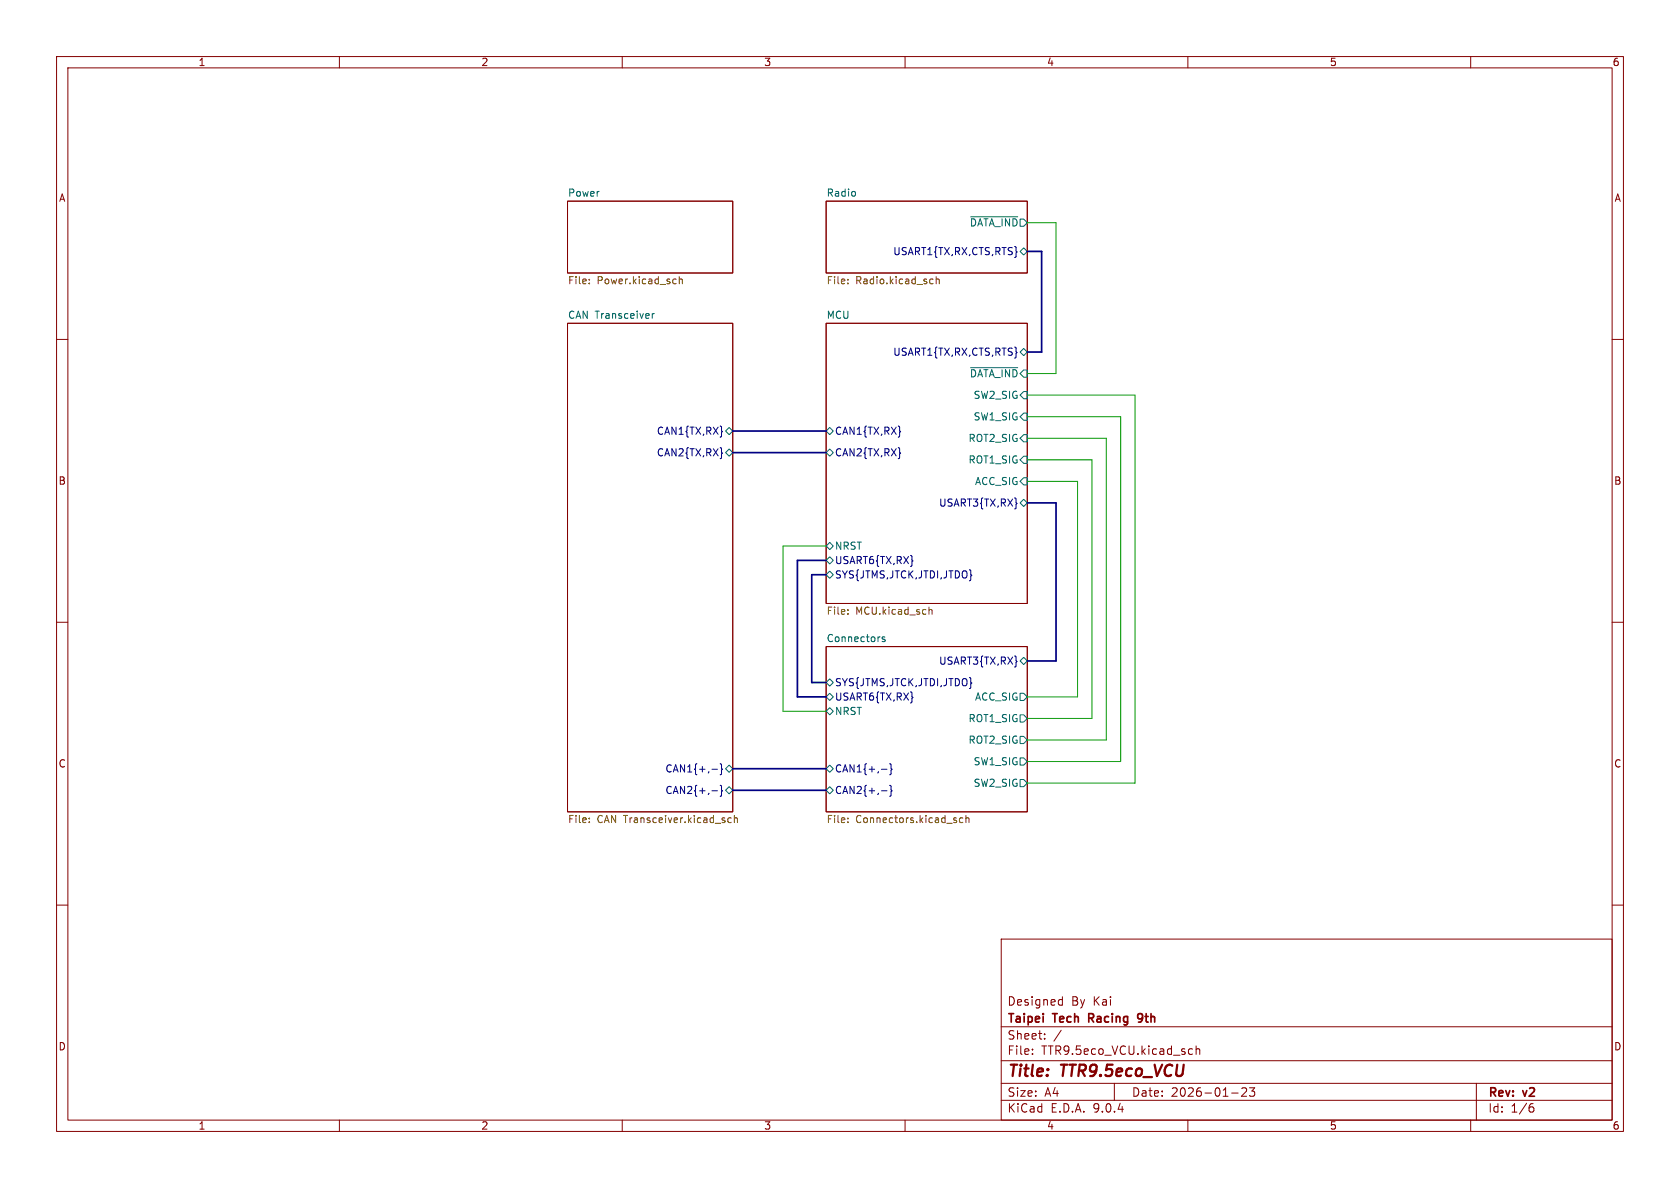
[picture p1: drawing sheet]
(kicad_sch
 (version 20250114)
 (generator "eeschema")
 (generator_version "9.0")
 (paper "A4")
 (title_block
  (title "TTR9.5eco_VCU")
  (date "2026-01-23")
  (rev "v2")
  (company "Taipei Tech Racing 9th")
  (comment 1 "Designed By Kai"))
 (lib_symbols)
 (bus
  (pts (xy 140.97 123.19) (xy 140.97 99.06))
  (stroke (width 0) (type default)))
 (wire
  (pts (xy 190.5 85.09) (xy 190.5 123.19))
  (stroke (width 0) (type default)))
 (wire
  (pts (xy 193.04 127) (xy 181.61 127))
  (stroke (width 0) (type default)))
 (wire
  (pts (xy 146.05 96.52) (xy 138.43 96.52))
  (stroke (width 0) (type default)))
 (wire
  (pts (xy 186.69 66.04) (xy 181.61 66.04))
  (stroke (width 0) (type default)))
 (bus
  (pts (xy 129.54 139.7) (xy 146.05 139.7))
  (stroke (width 0) (type default)))
 (wire
  (pts (xy 181.61 85.09) (xy 190.5 85.09))
  (stroke (width 0) (type default)))
 (wire
  (pts (xy 181.61 39.37) (xy 186.69 39.37))
  (stroke (width 0) (type default)))
 (bus
  (pts (xy 184.15 62.23) (xy 184.15 44.45))
  (stroke (width 0) (type default)))
 (wire
  (pts (xy 181.61 81.28) (xy 193.04 81.28))
  (stroke (width 0) (type default)))
 (wire
  (pts (xy 195.58 130.81) (xy 181.61 130.81))
  (stroke (width 0) (type default)))
 (wire
  (pts (xy 200.66 138.43) (xy 181.61 138.43))
  (stroke (width 0) (type default)))
 (bus
  (pts (xy 143.51 120.65) (xy 143.51 101.6))
  (stroke (width 0) (type default)))
 (bus
  (pts (xy 146.05 123.19) (xy 140.97 123.19))
  (stroke (width 0) (type default)))
 (wire
  (pts (xy 186.69 39.37) (xy 186.69 66.04))
  (stroke (width 0) (type default)))
 (wire
  (pts (xy 181.61 69.85) (xy 200.66 69.85))
  (stroke (width 0) (type default)))
 (wire
  (pts (xy 138.43 125.73) (xy 146.05 125.73))
  (stroke (width 0) (type default)))
 (wire
  (pts (xy 200.66 69.85) (xy 200.66 138.43))
  (stroke (width 0) (type default)))
 (bus
  (pts (xy 129.54 76.2) (xy 146.05 76.2))
  (stroke (width 0) (type default)))
 (bus
  (pts (xy 186.69 88.9) (xy 186.69 116.84))
  (stroke (width 0) (type default)))
 (wire
  (pts (xy 190.5 123.19) (xy 181.61 123.19))
  (stroke (width 0) (type default)))
 (wire
  (pts (xy 138.43 96.52) (xy 138.43 125.73))
  (stroke (width 0) (type default)))
 (wire
  (pts (xy 195.58 77.47) (xy 195.58 130.81))
  (stroke (width 0) (type default)))
 (bus
  (pts (xy 129.54 80.01) (xy 146.05 80.01))
  (stroke (width 0) (type default)))
 (bus
  (pts (xy 146.05 99.06) (xy 140.97 99.06))
  (stroke (width 0) (type default)))
 (wire
  (pts (xy 198.12 134.62) (xy 181.61 134.62))
  (stroke (width 0) (type default)))
 (bus
  (pts (xy 129.54 135.89) (xy 146.05 135.89))
  (stroke (width 0) (type default)))
 (bus
  (pts (xy 181.61 88.9) (xy 186.69 88.9))
  (stroke (width 0) (type default)))
 (bus
  (pts (xy 143.51 101.6) (xy 146.05 101.6))
  (stroke (width 0) (type default)))
 (wire
  (pts (xy 181.61 73.66) (xy 198.12 73.66))
  (stroke (width 0) (type default)))
 (bus
  (pts (xy 181.61 116.84) (xy 186.69 116.84))
  (stroke (width 0) (type default)))
 (bus
  (pts (xy 181.61 62.23) (xy 184.15 62.23))
  (stroke (width 0) (type default)))
 (bus
  (pts (xy 184.15 44.45) (xy 181.61 44.45))
  (stroke (width 0) (type default)))
 (wire
  (pts (xy 193.04 81.28) (xy 193.04 127))
  (stroke (width 0) (type default)))
 (bus
  (pts (xy 143.51 120.65) (xy 146.05 120.65))
  (stroke (width 0) (type default)))
 (wire
  (pts (xy 181.61 77.47) (xy 195.58 77.47))
  (stroke (width 0) (type default)))
 (wire
  (pts (xy 198.12 73.66) (xy 198.12 134.62))
  (stroke (width 0) (type default)))
 (sheet
  (at 100.33 57.15)
  (size 29.21 86.36)
  (exclude_from_sim no)
  (in_bom yes)
  (on_board yes)
  (dnp no)
  (fields_autoplaced yes)
  (stroke (width 0.1524) (type solid))
  (fill (color 0 0 0 0.0000))
  (property "Sheetname" "CAN Transceiver" (at 100.33 56.4384 0) (effects (font (size 1.27 1.27)) (justify left bottom)))
  (property "Sheetfile" "CAN Transceiver.kicad_sch" (at 100.33 144.0946 0) (effects (font (size 1.27 1.27)) (justify left top)))
  (pin "CAN1{+,-}" bidirectional (at 129.54 135.89 0) (effects (font (size 1.27 1.27)) (justify right)))
  (pin "CAN2{+,-}" bidirectional (at 129.54 139.7 0) (effects (font (size 1.27 1.27)) (justify right)))
  (pin "CAN2{TX,RX}" bidirectional (at 129.54 80.01 0) (effects (font (size 1.27 1.27)) (justify right)))
  (pin "CAN1{TX,RX}" bidirectional (at 129.54 76.2 0) (effects (font (size 1.27 1.27)) (justify right))))
 (sheet
  (at 146.05 35.56)
  (size 35.56 12.7)
  (exclude_from_sim no)
  (in_bom yes)
  (on_board yes)
  (dnp no)
  (fields_autoplaced yes)
  (stroke (width 0.1524) (type solid))
  (fill (color 0 0 0 0.0000))
  (property "Sheetname" "Radio" (at 146.05 34.8484 0) (effects (font (size 1.27 1.27)) (justify left bottom)))
  (property "Sheetfile" "Radio.kicad_sch" (at 146.05 48.8446 0) (effects (font (size 1.27 1.27)) (justify left top)))
  (pin "USART1{TX,RX,CTS,RTS}" bidirectional (at 181.61 44.45 0) (effects (font (size 1.27 1.27)) (justify right)))
  (pin "~{DATA_IND}" output (at 181.61 39.37 0) (effects (font (size 1.27 1.27)) (justify right))))
 (sheet
  (at 146.05 114.3)
  (size 35.56 29.21)
  (exclude_from_sim no)
  (in_bom yes)
  (on_board yes)
  (dnp no)
  (fields_autoplaced yes)
  (stroke (width 0.1524) (type solid))
  (fill (color 0 0 0 0.0000))
  (property "Sheetname" "Connectors" (at 146.05 113.5884 0) (effects (font (size 1.27 1.27)) (justify left bottom)))
  (property "Sheetfile" "Connectors.kicad_sch" (at 146.05 144.0946 0) (effects (font (size 1.27 1.27)) (justify left top)))
  (pin "ACC_SIG" output (at 181.61 123.19 0) (effects (font (size 1.27 1.27)) (justify right)))
  (pin "NRST" bidirectional (at 146.05 125.73 180) (effects (font (size 1.27 1.27)) (justify left)))
  (pin "SYS{JTMS,JTCK,JTDI,JTDO}" bidirectional (at 146.05 120.65 180) (effects (font (size 1.27 1.27)) (justify left)))
  (pin "CAN1{+,-}" bidirectional (at 146.05 135.89 180) (effects (font (size 1.27 1.27)) (justify left)))
  (pin "CAN2{+,-}" bidirectional (at 146.05 139.7 180) (effects (font (size 1.27 1.27)) (justify left)))
  (pin "ROT1_SIG" output (at 181.61 127 0) (effects (font (size 1.27 1.27)) (justify right)))
  (pin "ROT2_SIG" output (at 181.61 130.81 0) (effects (font (size 1.27 1.27)) (justify right)))
  (pin "SW1_SIG" output (at 181.61 134.62 0) (effects (font (size 1.27 1.27)) (justify right)))
  (pin "SW2_SIG" output (at 181.61 138.43 0) (effects (font (size 1.27 1.27)) (justify right)))
  (pin "USART3{TX,RX}" bidirectional (at 181.61 116.84 0) (effects (font (size 1.27 1.27)) (justify right)))
  (pin "USART6{TX,RX}" bidirectional (at 146.05 123.19 180) (effects (font (size 1.27 1.27)) (justify left))))
 (sheet
  (at 146.05 57.15)
  (size 35.56 49.53)
  (exclude_from_sim no)
  (in_bom yes)
  (on_board yes)
  (dnp no)
  (fields_autoplaced yes)
  (stroke (width 0.1524) (type solid))
  (fill (color 0 0 0 0.0000))
  (property "Sheetname" "MCU" (at 146.05 56.4384 0) (effects (font (size 1.27 1.27)) (justify left bottom)))
  (property "Sheetfile" "MCU.kicad_sch" (at 146.05 107.2646 0) (effects (font (size 1.27 1.27)) (justify left top)))
  (pin "ACC_SIG" input (at 181.61 85.09 0) (effects (font (size 1.27 1.27)) (justify right)))
  (pin "NRST" tri_state (at 146.05 96.52 180) (effects (font (size 1.27 1.27)) (justify left)))
  (pin "CAN2{TX,RX}" bidirectional (at 146.05 80.01 180) (effects (font (size 1.27 1.27)) (justify left)))
  (pin "SYS{JTMS,JTCK,JTDI,JTDO}" bidirectional (at 146.05 101.6 180) (effects (font (size 1.27 1.27)) (justify left)))
  (pin "USART3{TX,RX}" bidirectional (at 181.61 88.9 0) (effects (font (size 1.27 1.27)) (justify right)))
  (pin "CAN1{TX,RX}" bidirectional (at 146.05 76.2 180) (effects (font (size 1.27 1.27)) (justify left)))
  (pin "USART1{TX,RX,CTS,RTS}" bidirectional (at 181.61 62.23 0) (effects (font (size 1.27 1.27)) (justify right)))
  (pin "ROT1_SIG" input (at 181.61 81.28 0) (effects (font (size 1.27 1.27)) (justify right)))
  (pin "ROT2_SIG" input (at 181.61 77.47 0) (effects (font (size 1.27 1.27)) (justify right)))
  (pin "SW1_SIG" input (at 181.61 73.66 0) (effects (font (size 1.27 1.27)) (justify right)))
  (pin "SW2_SIG" input (at 181.61 69.85 0) (effects (font (size 1.27 1.27)) (justify right)))
  (pin "USART6{TX,RX}" bidirectional (at 146.05 99.06 180) (effects (font (size 1.27 1.27)) (justify left)))
  (pin "~{DATA_IND}" input (at 181.61 66.04 0) (effects (font (size 1.27 1.27)) (justify right))))
 (sheet
  (at 100.33 35.56)
  (size 29.21 12.7)
  (exclude_from_sim no)
  (in_bom yes)
  (on_board yes)
  (dnp no)
  (fields_autoplaced yes)
  (stroke (width 0.1524) (type solid))
  (fill (color 0 0 0 0.0000))
  (property "Sheetname" "Power" (at 100.33 34.8484 0) (effects (font (size 1.27 1.27)) (justify left bottom)))
  (property "Sheetfile" "Power.kicad_sch" (at 100.33 48.8446 0) (effects (font (size 1.27 1.27)) (justify left top))))
 (sheet_instances
  (path ""
   (page "1")))
 (embedded_fonts no))
